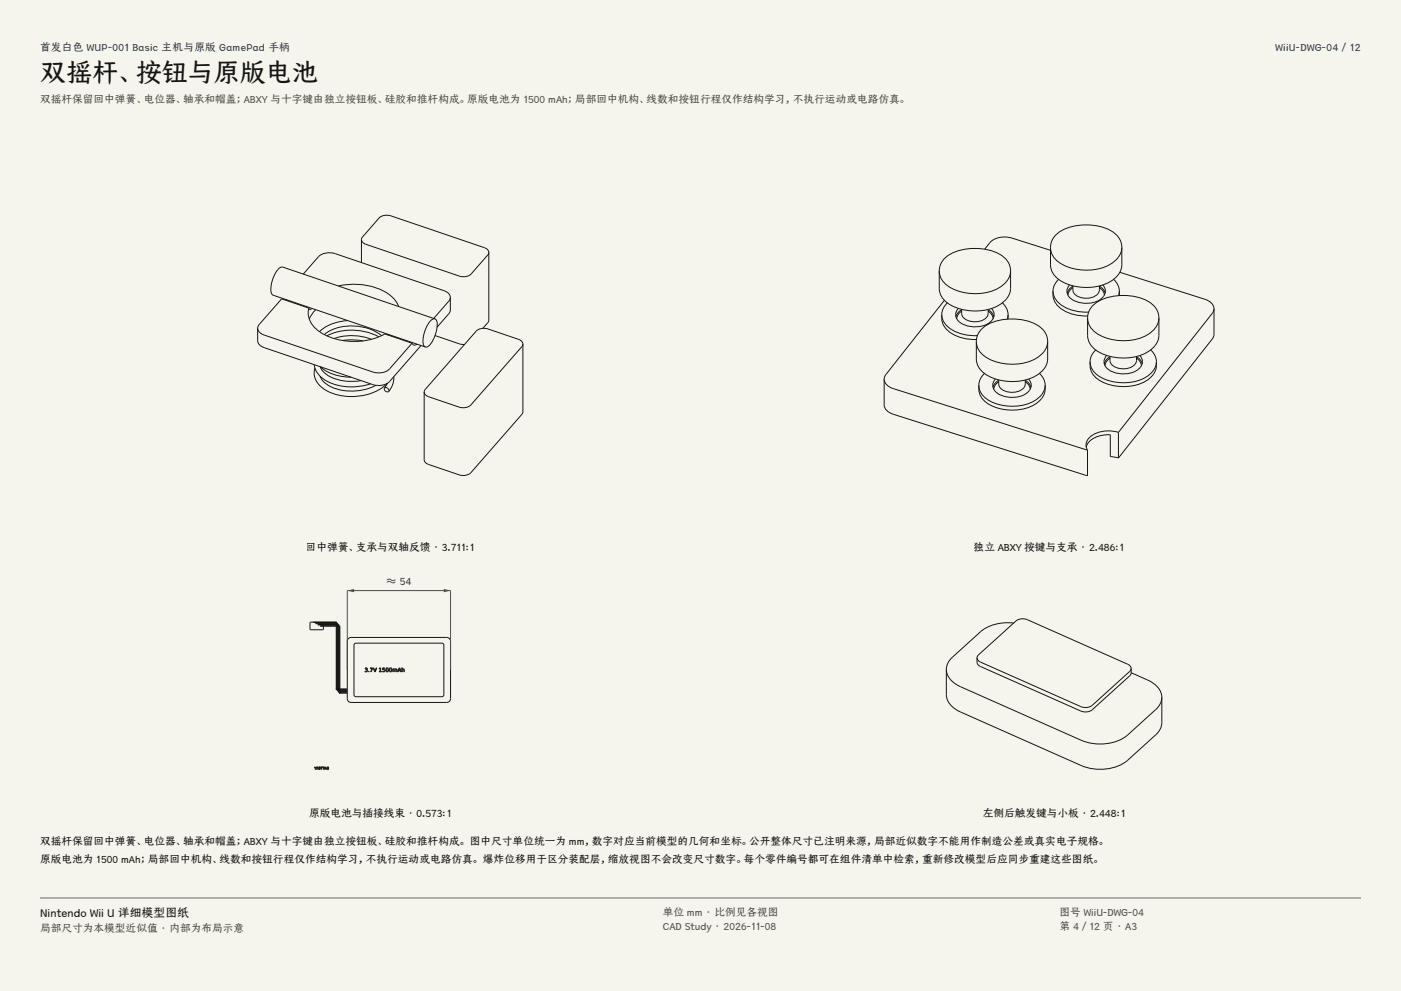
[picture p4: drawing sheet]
<svg xmlns="http://www.w3.org/2000/svg" width="420mm" height="297mm" viewBox="0 0 420 297" stroke-linecap="round" stroke-linejoin="round" font-family="sans-serif">
<g fill="#f5f4ed">
<path d="M0 0h420v297h-420z"/>
<path d="M12 12h396v275h-396z"/>
</g>
<g fill="none" stroke="#141413" stroke-width=".3">
<path d="M108.4 71.8l.3-.8 4.9-5.7a3.5 3.5 0 0 1 3.6-.6l28 9.5 .8 .5 .5 .9M108.4 71.8l.2 .7 1.1 .7 28 9.6 1.3 .2a3.1 3.1 0 0 0 2.2-.9l5-5.7 .3-.8M108.4 71.8v6.9M146.5 75.6v20.3l-.3 .8-1.4 1.7M295.2 74.7a6.3 6.3 0 0 1 5.6-3.7l2.6 .4 11.5 3.6M314.9 74.2a6.4 6.4 0 0 0 4.6 5.6 15.1 15.1 0 0 0 14.7-1.6l1.6-2 .5-2M314.9 74.2a6.5 6.5 0 0 1 5.1-5.9 16.6 16.6 0 0 1 13.9 1.4 5.5 5.5 0 0 1 2.4 4.5M314.9 74.2v5.2a6.4 6.4 0 0 0 4.6 5.6 15.1 15.1 0 0 0 14.7-1.6l1.3-1.5 .7-1.5 .1-6.2M77.2 98.4l.6 1.2 1.4 .8 32.6 11.1a5 5 0 0 0 5-.9l6.7-7.7M77.2 98.4l.1 4.2 .5 .7 .8 .6 33.2 11.4a5 5 0 0 0 5-1l9.4-10.7M86 89.9l-.3 .1M90.9 82.1l4.6-5.2a5 5 0 0 1 5-.9l32.6 11.1 1.4 .9 .5 1.1"/>
<path d="M92.6 92.3a6.1 6.1 0 0 0 2.7 6.7 19.7 19.7 0 0 0 20.1 1.1l8.1 2.8M92.6 92.3l-8.2-2.7-6.7 7.7-.5 1.1M92.6 92.3l.2 .5 .7-.4M94.7 92.8l-1.2 1.4-.8 1.4M101.4 85.7a18.7 18.7 0 0 1 16.3 3.4l1.4 1.8 .4 1M104.2 96.1a12.8 12.8 0 0 0-8.4 3.3M130.4 95.6h-.6a8.2 8.2 0 0 0-2.7 8.1l.4 .3M130.4 95.6a2.64 2.64 0 0 1 .6 3l-.3 1.1a7.6 7.6 0 0 1-2.6 4.3h-.6M130.4 95.6l-45.6-15.6-.6 .1a8.2 8.2 0 0 0-2.7 8.1l46 15.8M135 89.1l-.4 1.1-4.6 5.2M135 89.1l-.1 4.4-3.9 4.6M281.6 81.2a6.4 6.4 0 0 0 4.5 5.6 15.1 15.1 0 0 0 14.7-1.5l1.6-2 .6-2.1"/>
<path d="M281.6 81.2a6.5 6.5 0 0 1 5-5.8 16.6 16.6 0 0 1 13.9 1.3 5.5 5.5 0 0 1 2.5 4.5M281.6 81.2v5.2a6.4 6.4 0 0 0 4.5 5.6 15.1 15.1 0 0 0 14.7-1.5l1.4-1.5 .6-1.5 .2-6.3M282.3 94.3a6.7 6.7 0 0 0 5.4 5.6 14.9 14.9 0 0 0 5.4 .7M282.3 94.3a5.9 5.9 0 0 0 4.1 6.2 14 14 0 0 0 6.3 1.2M283.2 90l-17.6 22.2-.5 1.5M284 90.7l-1.1 1.5-.6 2.1M287.3 92.4a2.78 2.78 0 0 0 1.1 4.7 7.5 7.5 0 0 0 9.2-1.5 2.51 2.51 0 0 0-.4-3.2M288.3 92.7a2.86 2.86 0 0 0 2.6 3.6 4.2 4.2 0 0 0 5.3-2.1v-1.5M288.3 93.2l-1.1 1.1-.4 1.2M288.3 92.8l-1.1 .9-.6 1.2M296.2 93.2l1.1 1.1 .4 1.2M296.2 92.8l1.2 .9 .6 1.2"/>
<path d="M300.5 90.7l1.1 1.5 .6 2.1M302.2 94.3l-.2 1.4M302.2 94.3v1.3M315.7 87.2a6.7 6.7 0 0 0 5.4 5.7 14.9 14.9 0 0 0 5.3 .6M315.7 87.2a5.9 5.9 0 0 0 4.1 6.3 14 14 0 0 0 6.3 1.2M317.4 83.7l-1.2 1.4-.5 2.1M320.7 85.4a2.78 2.78 0 0 0 1.1 4.6 7.5 7.5 0 0 0 9.2-1.4 2.51 2.51 0 0 0-.4-3.2M321.6 85.7a2.86 2.86 0 0 0 2.7 3.5 4.2 4.2 0 0 0 5.3-2v-1.5M321.6 86.2l-1 1-.4 1.2M321.6 85.8l-1.1 .9-.6 1.1M326 95.3a6.4 6.4 0 0 0 4.6 5.6 15.1 15.1 0 0 0 14.7-1.5l1.6-2 .5-2.1M326 95.3a6.5 6.5 0 0 1 5.1-5.8 16.6 16.6 0 0 1 13.9 1.3 5.5 5.5 0 0 1 2.4 4.5"/>
<path d="M326 95.3v5.2a6.4 6.4 0 0 0 4.6 5.6 15.1 15.1 0 0 0 14.7-1.5l1.3-1.5 .7-1.5 .1-6.3M329.6 86.2l1.1 1 .4 1.2M329.6 85.8l1.1 .9 .6 1.1M333.8 83.7l1.4 2 .4 1.5M335.6 87.2l-.3 1.4M335.6 87.2v1.4M335.7 81.6l25.5 8.1 1.8 .9a2.49 2.49 0 0 1 .9 1.9M363.9 92.5l-.5 1.4-28.1 35.7M363.9 92.5v7.7l-.3 1.1-28.3 36M94.2 109.3a7.7 7.7 0 0 0 6.3 6 18.1 18.1 0 0 0 10.6-.3M94.4 110.3a5.5 5.5 0 0 0 3 6.5 16.5 16.5 0 0 0 18.7-1.9l-.8 1.4M96 112.8a8.9 8.9 0 0 0 8 4.4 15.7 15.7 0 0 0 8.7-1.7"/>
<path d="M96.3 110.1l-.1 .2M97.2 100.3a14.8 14.8 0 0 1 15.8-.7l1.4 1M98 100.7a17.3 17.3 0 0 1 15.6 .3M100.2 101.5a16.2 16.2 0 0 1 11.1 .2M102.7 102l2.9-.2 3.2 .4M105.2 113a13.6 13.6 0 0 1-9.2-3.1 8.9 8.9 0 0 0 7.9 4.3l4.4-.1M115.3 116.3a.89 .89 0 0 1 .9 .1 .89 .89 0 0 1 .3 .9M115.3 116.3a.89 .89 0 0 0 .3 .9 .89 .89 0 0 0 .9 .1M116.3 100.2l.2 .3M117.5 100.6l-.3 .1M118.1 112.9a6.3 6.3 0 0 1-1.6 4.4M123.5 102.9l.6 .5 .9-.2"/>
<path d="M130.4 100.6l7.3 2.5 1.6 .1M156.8 103.1l-.6-1-.8-.4-9.1-3.1-1.3-.2a3.1 3.1 0 0 0-2.2 .8l-15.3 17.5-.3 .8M156.8 103.1l-.4 .8-15.2 17.5a3.5 3.5 0 0 1-3.6 .6l-9.1-3.1-.8-.4-.5-1M156.8 103.1l-.1 20.6-15.5 18a3.5 3.5 0 0 1-3.6 .6l-9.1-3.1-.8-.4-.5-.7v-20.6M265.1 113.7a3.3 3.3 0 0 0 2.7 2.8l58.2 18.4M265.1 113.7v7.6a3.3 3.3 0 0 0 2.7 2.9l58.2 18.4v-7.7M292.7 102.4a6.4 6.4 0 0 0 4.6 5.6 15.1 15.1 0 0 0 14.7-1.6l1.6-2 .5-2M292.7 102.4a6.5 6.5 0 0 1 5-5.9 16.6 16.6 0 0 1 13.9 1.4 5.5 5.5 0 0 1 2.5 4.5M292.7 102.4v5.2a6.4 6.4 0 0 0 4.6 5.5 15.1 15.1 0 0 0 14.7-1.5l1.3-1.5 .6-1.5 .2-6.2M293.4 115.4a6 6 0 0 0 4.3 5.2 14.1 14.1 0 0 0 13.7-1.4l1.5-1.8 .4-2M293.4 115.4a5.8 5.8 0 0 0 4.3 6.4 14.1 14.1 0 0 0 13.7-1.4 5.3 5.3 0 0 0 1.9-5M295.2 111.9l-1.4 1.9-.4 1.6"/>
<path d="M298.4 113.6a2.78 2.78 0 0 0 1.1 4.6 7.5 7.5 0 0 0 9.3-1.4 2.51 2.51 0 0 0-.5-3.2M299.4 113.9a2.86 2.86 0 0 0 2.6 3.5 4.2 4.2 0 0 0 5.3-2l.1-1.5M299.4 114.4l-1.1 1-.4 1.2M299.4 114l-1.1 .9-.6 1.1M307.4 114.4l1 1 .4 1.2M307.4 114l1.1 .9 .6 1.1M311.6 111.9l1.4 1.9 .3 1.6M326.8 108.4a6 6 0 0 0 4.2 5.2 14.1 14.1 0 0 0 13.7-1.4l1.5-1.9 .5-1.9M326.8 108.4a5.8 5.8 0 0 0 4.2 6.3 14.1 14.1 0 0 0 13.7-1.4 5.3 5.3 0 0 0 2-4.9M328.5 104.8l-1.1 1.5-.6 2.1M331.8 106.5a2.78 2.78 0 0 0 1.1 4.7 7.5 7.5 0 0 0 9.2-1.5 2.51 2.51 0 0 0-.4-3.2M332.8 106.8a2.86 2.86 0 0 0 2.6 3.6 4.2 4.2 0 0 0 5.3-2.1v-1.5"/>
<path d="M332.8 107.3l-1.1 1.1-.4 1.2M332.8 106.9l-1.2 .9-.6 1.2M340.7 107.3l1.1 1.1 .4 1.2M340.7 106.9l1.1 .9 .6 1.2M345 104.8l1.4 2 .3 1.6M325.6 134a6 6 0 0 1 6.2-3.7h1.1v6.5l2.4 .5M335.3 129.6a8.4 8.4 0 0 0-9.3 2.3 2.86 2.86 0 0 0 0 3M335.3 129.6v7.7M94 186.5h.1M94 186.5h-.8l-.3 .2v1.8l.3 .2h3.5l.2-.2v-.8M94 186.4h6.8l.1 .4M94 186.5h6.8v.3"/>
<path d="M94 186.4v.1M94.7 186.8h6.4l.2 .4M94.7 186.9h6.4v.3M94.7 186.8v.1M95.4 187.2h6l.2 .3M95.4 187.3h6v.2M95.4 187.2v.1M96.1 187.5h5.6l.2 .2v18.8M96.1 187.7h5.6v18.8M96.1 187.5v.2M96.9 186.5v.3M96.9 186.9v.3"/>
<path d="M96.9 187.3v.2M100.8 187.7l.1 18.8M100.8 186.9v.3M100.8 187.3v.2M100.9 186.9v.3M100.9 187.3v.2M100.9 187.7v18.8M101.1 187.3v.2M101.1 187.7v18.8M101.3 187.3v.2M101.3 187.7v18.8M101.4 187.7v18.8"/>
<path d="M101.6 187.7v18.8M104.3 191.5l1-.5h28.6l.7 .3 .5 .9v17.2l-.3 .7-.9 .4h-28.6l-.7-.2-.5-.9v-17.2zM106.4 192.8h26.4l.3 .5-.1 15.2-.5 .3-26.1-.1-.3-.5v-14.9zM100.9 206.5h.1M100.9 206.5v.1M101 206.5l3 .1h-3.1M101.1 206.6l.2 .3M101.2 206.8h2.8l-2.8 .2M101.2 206.8v.2M101.3 206.6v.2M101.4 207l.2 .3M101.4 206.6v.2"/>
<path d="M101.5 207.2h2.5l-2.5 .2M101.5 207.2v.2M101.6 206.6v.2M101.6 207v.2M101.7 207.4l.2 .3M101.7 206.6v.2M101.7 207v.2M101.8 207.6h2.2l-2.2 .1M101.8 207.6v.1M101.9 206.6v.2M101.9 207v.2M101.9 207.4v.2"/>
<path d="M109.4 200.2h.2a.34 .34 0 0 1 .4 0 .34 .34 0 0 1 0 .5h-.1a.35 .35 0 0 1 .3 .5 .35 .35 0 0 1-.5 .2l-.3-.1 .1-.1a.28 .28 0 0 0 .4 0 .28 .28 0 0 0 0-.4l-.3-.1 .4-.3zM110.5 201.2l.1 .2zM111 200.2h.7l-.4 1.2h-.2l.4-1.1zM111.9 200.2l.5 1 .6-1-.5 1.2h-.2zM113.7 200.2h.4v1l.3 .2h-.7l.2-.2v-.9zM114.7 200.2h.6l-.5 .1v.3a.41 .41 0 0 1 .6 .2 .41 .41 0 0 1-.2 .5 .41 .41 0 0 1-.6-.1 .33 .33 0 0 0 .5 .1 .33 .33 0 0 0 .1-.5 .33 .33 0 0 0-.5 0zM115.8 200.3a.5 .5 0 0 1 .7 .5 .5 .5 0 0 1-.7 .4zM116 200.3a.47 .47 0 0 1 .3 .5 .47 .47 0 0 1-.3 .4zM116.8 200.3a.5 .5 0 0 1 .7 .5 .5 .5 0 0 1-.7 .4zM117 200.3a.47 .47 0 0 1 .3 .5 .47 .47 0 0 1-.3 .4zM117.8 200.5l.7 .1a.32 .32 0 0 1 .3-.1 .32 .32 0 0 1 .3 .3l-.2 .6v-.8h-.4l-.2 .8v-.7l-.2-.1-.3 .8zM119.7 200.2h.1l.5 1.2-.3-.4h-.5l-.3 .4z"/>
<path d="M119.8 200.3l.2 .6h-.5zM120.5 200.1l.1 .5a.32 .32 0 0 1 .4-.1 .32 .32 0 0 1 .2 .3v.6l-.1-.6a.23 .23 0 0 0-.3-.2 .23 .23 0 0 0-.2 .3l-.1 .5zM94.2 229.9l.3 .3 .4-.3-.3 .7zM95 229.9h.4v.7l-.1-.3-.5 .3zM95.1 230l.2-.1v.3zM95.6 229.9h.4v.7h-.5l.4-.1v-.3h-.3h.3v-.3zM96.1 229.9h1.2h-.2v.7l-.1-.7h-.5l-.1 .7v-.7zM97.5 229.9l.4 .7-.2-.2-.5 .2zM97.6 230l.1 .3h-.3zM98.1 229.9h.4v.7l-.5-.1zM98.1 230.3l.3-.1v.3h-.3zM98.2 230l.2-.1v.3z"/>
</g>
<path d="M104.1 200.8v-23.8h31v23.8" fill="none" stroke="#504e49" stroke-width=".3"/>
<g fill="#504e49">
<path d="M104.1 177l2.1-.5v1z"/>
<path d="M133 176.5l2.1 .5-2.1 .5z"/>
</g>
<path d="M292.9 197.2l.4-.9 11.3-10.2 1-.5 1.2-.2 1.2 .3 30.1 13.4 .6 .4 .4 .8M292.9 197.2l.4 .8 .6 .4 30.1 13.4 1.2 .2 1.2-.1 1-.5 11.3-10.2 .4-.9M292.9 197.2v1.6l1 1 30.1 13.3 1.2 .3 1.2-.2 1-.5 11.3-10.1 .4-.7v-1.6M303.9 186.7a13.2 13.2 0 0 0-10 2.6l-8.9 8.1-1 1.6-.3 1.6M283.7 200.6a6.1 6.1 0 0 0 4.3 5.2l36.1 16a14.1 14.1 0 0 0 14-1.5l8.9-8.1 1-1.6 .3-1.6M283.7 200.6v7.6a6.1 6.1 0 0 0 4.3 5.2l36.1 16a14.1 14.1 0 0 0 14-1.6l8.4-7.6 1.2-1.5 .6-2.1v-7.6M339.1 201.6l4.9 2.2a6.3 6.3 0 0 1 4.3 5.2" fill="none" stroke="#141413" stroke-width=".3"/>
<path d="M12 269.3h396zM12 269h396v.3h-396z" fill-rule="evenodd" fill="#504e49"/>
<text font-size="7.8" fill="#141413" x="12" y="24.7">双摇杆、按钮与原版电池</text>
<text font-size="3.5" fill="#141413" x="12" y="274.9">Nintendo Wii U 详细模型图纸</text>
<g font-size="3.2" fill="#1b365d">
<text x="12" y="15.3">首发白色 WUP-001 Basic 主机与原版 GamePad 手柄</text>
<text x="382.4" y="15.3">WiiU-DWG-04 / 12</text>
<text x="115.9" y="175.4">≈ 54</text>
</g>
<g font-size="3.2" fill="#504e49">
<text x="12" y="30.9">双摇杆保留回中弹簧、电位器、轴承和帽盖；ABXY 与十字键由独立按钮板、硅胶和推杆构成。原版电池为 1500 mAh；局部回中机构、线数和按钮行程仅作结构学习，不执行运动或电路仿真。</text>
<text x="198.7" y="274.5">单位 mm · 比例见各视图</text>
<text x="317.6" y="274.5">图号 WiiU-DWG-04</text>
<text x="12" y="279.3">局部尺寸为本模型近似值 · 内部为布局示意</text>
<text x="198.7" y="278.8">CAD Study · 2026-11-08</text>
<text x="317.6" y="278.8">第 4 / 12 页 · A3</text>
</g>
<g font-size="3.2" fill="#141413">
<text x="91.7" y="165">回中弹簧、支承与双轴反馈 · 3.711:1</text>
<text x="292" y="165">独立 ABXY 按键与支承 · 2.486:1</text>
<text x="92.7" y="245">原版电池与插接线束 · 0.573:1</text>
<text x="294.6" y="245">左侧后触发键与小板 · 2.448:1</text>
<text x="12" y="253.3">双摇杆保留回中弹簧、电位器、轴承和帽盖；ABXY 与十字键由独立按钮板、硅胶和推杆构成。 图中尺寸单位统一为 mm，数字对应当前模型的几何和坐标。公开整体尺寸已注明来源，局部近似数字不能用作制造公差或真实电子规格。</text>
<text x="12" y="258.6">原版电池为 1500 mAh；局部回中机构、线数和按钮行程仅作结构学习，不执行运动或电路仿真。 爆炸位移用于区分装配层，缩放视图不会改变尺寸数字。每个零件编号都可在组件清单中检索，重新修改模型后应同步重建这些图纸。</text>
</g>
</svg>
